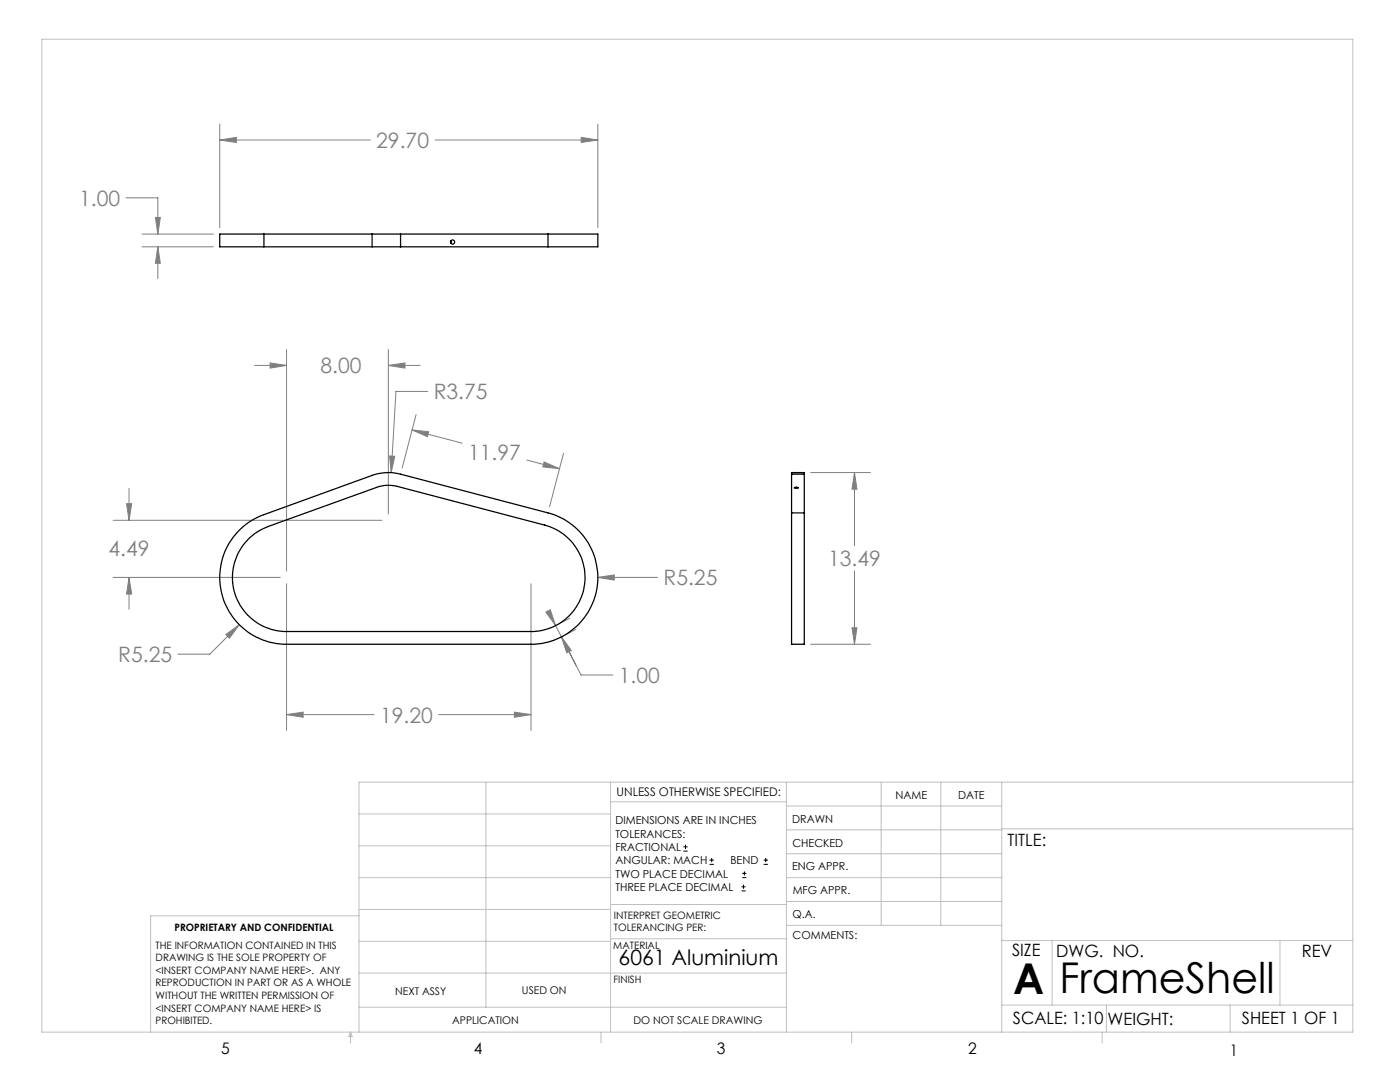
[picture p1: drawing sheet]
<svg xmlns="http://www.w3.org/2000/svg" width="279mm" height="216mm" viewBox="0 0 279 216" stroke-linecap="round" stroke-linejoin="round" font-family="sans-serif">
<g fill="none" stroke="#000" stroke-width=".2">
<path d="M136.4 169.8h.8M136.4 169h.8M136.8 168.6v.8M141.6 172.5h.9M141.6 171.6h.9M142 171.2v.8M148 177.8h.8M148 177h.8M148.1 175.1h.8M148.1 174.3h.8M148.4 176.5v.8M148.6 173.9v.8"/>
<path d="M152.4 172.5h.8M152.4 171.6h.8M152.8 171.2v.8"/>
</g>
<g fill="none" stroke="#808080" stroke-width=".2">
<path d="M25.2 39.5h6.3v7.2M43.9 27.9l3.3-.5v1zM43.9 24.8v20.6M43.9 27.9h30M86.8 27.9h32.5M116 27.4l3.3 .5-3.3 .5zM119.3 24.8v20.6M28.3 46.7h14.3M28.3 49.2h14.3M31 43.4h1l-.5 3.3zM31.5 49.2l.5 3.3h-1zM31.5 49.2v6.4"/>
<path d="M50.8 72.9h6.4M53.9 72.4l3.3 .5-3.3 .5zM57.2 69.7v44.2M77.5 72.9l3.3-.5v1zM77.5 69.7v32.9M77.5 72.9h6.4M85.4 78.1h-6.4l-.9 16.2M25.8 97.5v6.3M77.8 91l1 .1-.7 3.2zM82.2 85.8l3.3 .3-.2 1zM82.2 85.8l10.1 2.6M83 82.7l-2.7 10.7"/>
<path d="M105.1 91.8l6.6 1.7M108.6 92.2l3.1 1.3-3.4-.3zM112.5 90.5l-2.8 10.6M161.8 94.3h11.9M170.5 94.3l.5 3.3h-1zM170.5 94.3v14.6M22.6 115.2h33.3M22.6 103.8h53.6M25.3 100.5h1l-.5 3.3zM25.8 115.2l.5 3.3h-1zM25.8 115.2v6.4M57.2 116.5v29.3"/>
<path d="M106 116.5v29.3M119.3 115.2l3.3-.5v1zM119.3 115.2h11.9M170.5 113.9v14.7M45.1 126.6l2.7-2-2 2.8zM47.8 124.6l-5.9 5.9h-6.4M108.9 122.1l.9-.4 1.1 3.1zM110.9 124.8l5.1 9.9h6.3M112 127.1l2 2.7-.9 .4zM112 127.1l2.9 5.7M113.7 123.4l-1.7 .8M114.9 125.6l-1.7 .9"/>
<path d="M161.8 128.6h11.9M170 125.3h1l-.5 3.3zM57.2 142.6l3.3-.5v1zM57.2 142.6h17.4M87.6 142.6h18.4M102.7 142.1l3.3 .5-3.3 .5z"/>
</g>
<g fill="none" stroke="#c0c0c0" stroke-width=".2">
<path d="M8.4 7.8h261.6v198.2h-261.6zM97 156.1v44.9M121.8 156.1v49.9M121.8 160h35.2M157 156.1v49.9M175.9 156.1v28.5M187.7 156.1v28.5M199.9 156.1v49.9M270 156.1h-198.4v49.9M71.6 175.1h50.2M71.6 168.8h50.2M71.6 162.4h50.2"/>
<path d="M157 170.4h42.9M157 165.6h42.9M157 160.8h42.9M157 175.1h42.9M157 179.9h42.9M199.9 165.4h70.1M71.6 194.2h85.4M71.6 187.8h50.2M71.6 181.5h50.2M71.6 182.7h-41.5v23.3M121.8 187.3h35.2M121.8 180.5h35.2"/>
<path d="M157 184.6h42.9M199.9 187.7h70.1M210 187.7v12.9M255.4 187.7v12.9M70 206v2.1M70 206l.3 .8h-.7zM71.6 201h85.4M119.9 206v2.1M170 206v2.1M199.9 200.6h70.1M220 206v2.1M220.8 200.6v5.4"/>
<path d="M245.5 200.6v5.4"/>
</g>
<path d="M57.2 142.6l3.3-.5v1zM102.7 142.1l3.3 .5-3.3 .5zM112 127.1l2 2.7-.9 .4zM108.9 122.1l.9-.4 1.1 3.1zM77.5 72.9l3.3-.5v1zM53.9 72.4l3.3 .5-3.3 .5zM119.3 115.2l3.3 .5v-1zM45.1 126.6l.7 .8 2-2.8zM77.8 91l.3 3.3 .7-3.2zM25.3 100.5h1l-.5 3.3zM25.8 115.2l.5 3.3h-1zM108.6 92.2l3.1 1.3-3.4-.3zM82.2 85.8l3.3 .3-.2 1zM170.5 94.3l.5 3.3h-1zM170 125.3h1l-.5 3.3zM31 43.4h1l-.5 3.3zM31.5 49.2l.5 3.3h-1zM116 27.4l3.3 .5-3.3 .5zM43.9 27.9l3.3-.5v1z" fill="#808080"/>
<g fill="none" stroke="#000" stroke-width=".25">
<path d="M52.7 46.7h-8.8v2.5h8.8M52.7 49.2h21.6M52.7 46.7h21.6M52.7 46.7v2.5M74.3 49.2h5.6M74.3 46.7h5.6M74.3 46.7v2.5M79.9 46.7v2.5M79.9 49.2h29.5M79.9 46.7h29.5M90 48v.5M109.4 46.7h9.9v2.5h-9.9"/>
<path d="M109.4 46.7v2.5M158 94.6v-.3h2.5v.3M158 94.6h2.5M158 94.6v7.7M158.5 97.3l.6-.1 .2 .2h-.5zM160.5 94.6v7.7M47.5 106a12.7 12.7 0 0 1 5.2-3.3l21.6-7.8a9.7 9.7 0 0 1 5.6-.3l29.5 7.7a13.3 13.3 0 0 1 9.8 14.6 13.3 13.3 0 0 1-13.2 11.7h-48.8a13.3 13.3 0 0 1-12.3-8.1 13.3 13.3 0 0 1 2.6-14.5zM49.8 107.3l1.5-1.1 2.2-1.1 21.6-7.8a6.9 6.9 0 0 1 4.2-.3l29.4 7.8a10.8 10.8 0 0 1 8 11.8 10.8 10.8 0 0 1-10.7 9.4h-48.8a10.8 10.8 0 0 1-10.1-6.9 10.8 10.8 0 0 1 2.7-11.8zM158 102.3v26.3h2.5v-26.3M158 102.3h2.5"/>
<circle cx="90.3" cy="48.3" r=".4"/>
</g>
<g font-size="8.5">
<text x="202.2" y="198.3">A</text>
<text x="211.4" y="198.1">FrameShell</text>
</g>
<g font-size="4.2" fill="#808080">
<text x="75.1" y="29.5">29.70</text>
<text x="15.8" y="41.1">1.00</text>
<text x="64" y="74.5">8.00</text>
<text x="86.6" y="79.7">R3.75</text>
<text x="93.4" y="91.7">11.97</text>
<text x="21.7" y="111">4.49</text>
<text x="165.3" y="113">13.49</text>
<text x="132.4" y="116.8">R5.25</text>
<text x="23.6" y="132.1">R5.25</text>
<text x="123.5" y="136.3">1.00</text>
<text x="75.8" y="144.2">19.20</text>
</g>
<text font-size="4.2" x="123.5" y="192.6">6061 Aluminium</text>
<g font-size="3.4">
<text x="201.1" y="168.8">TITLE:</text>
<text x="202" y="190.8">SIZE</text>
<text x="210.8" y="190.9">DWG. NO.</text>
<text x="259.8" y="191">REV</text>
<text x="202.1" y="204.4">SCALE: 1:10</text>
<text x="221" y="204.5">WEIGHT:</text>
<text x="247.8" y="204.4">SHEET 1 OF 1</text>
</g>
<g font-size="3.2">
<text x="44.2" y="210.4">5</text>
<text x="94.6" y="210.3">4</text>
<text x="143.1" y="210.4">3</text>
<text x="193.2" y="210.3">2</text>
<text x="245.4" y="210.6">1</text>
</g>
<text font-size="2.4" x="123.1" y="158.9">UNLESS OTHERWISE SPECIFIED:</text>
<g font-size="2.2">
<text x="178.7" y="159.4">NAME</text>
<text x="191.2" y="159.4">DATE</text>
<text x="122.8" y="164.5">DIMENSIONS ARE IN INCHES</text>
<text x="122.8" y="167.1">TOLERANCES:</text>
<text x="158.1" y="164.2">DRAWN</text>
<text x="122.8" y="169.8">FRACTIONAL</text>
<text x="122.8" y="172.5">ANGULAR: MACH</text>
<text x="145.8" y="172.5">BEND</text>
<text x="158.1" y="173.7">ENG APPR.</text>
<text x="158.2" y="169.1">CHECKED</text>
<text x="122.8" y="175.1">TWO PLACE DECIMAL</text>
<text x="122.8" y="177.8">THREE PLACE DECIMAL</text>
<text x="158.2" y="178.4">MFG APPR.</text>
<text x="158.2" y="183.2">Q.A.</text>
<text x="158.2" y="187.4">COMMENTS:</text>
</g>
<g font-size="2.1">
<text x="78.8" y="198.5">NEXT ASSY</text>
<text x="104.2" y="198.4">USED ON</text>
<text x="90.2" y="204.3">APPLICATION</text>
<text x="126.4" y="204.3">DO NOT SCALE DRAWING</text>
</g>
<g font-size="2">
<text x="34.8" y="185.7">PROPRIETARY AND CONFIDENTIAL</text>
<text x="122.5" y="183.3">INTERPRET GEOMETRIC</text>
<text x="122.5" y="185.9">TOLERANCING PER:</text>
<text x="31.1" y="189.3">THE INFORMATION CONTAINED IN THIS</text>
<text x="31.1" y="191.8">DRAWING IS THE SOLE PROPERTY OF</text>
<text x="122.4" y="189.4">MATERIAL</text>
<text x="31.1" y="194.3">&lt;INSERT COMPANY NAME HERE&gt;. ANY</text>
<text x="31.1" y="196.8">REPRODUCTION IN PART OR AS A WHOLE</text>
<text x="122.4" y="196.2">FINISH</text>
<text x="31.1" y="199.4">WITHOUT THE WRITTEN PERMISSION OF</text>
<text x="31.1" y="201.9">&lt;INSERT COMPANY NAME HERE&gt; IS</text>
<text x="31.1" y="204.4">PROHIBITED.</text>
</g>
</svg>
